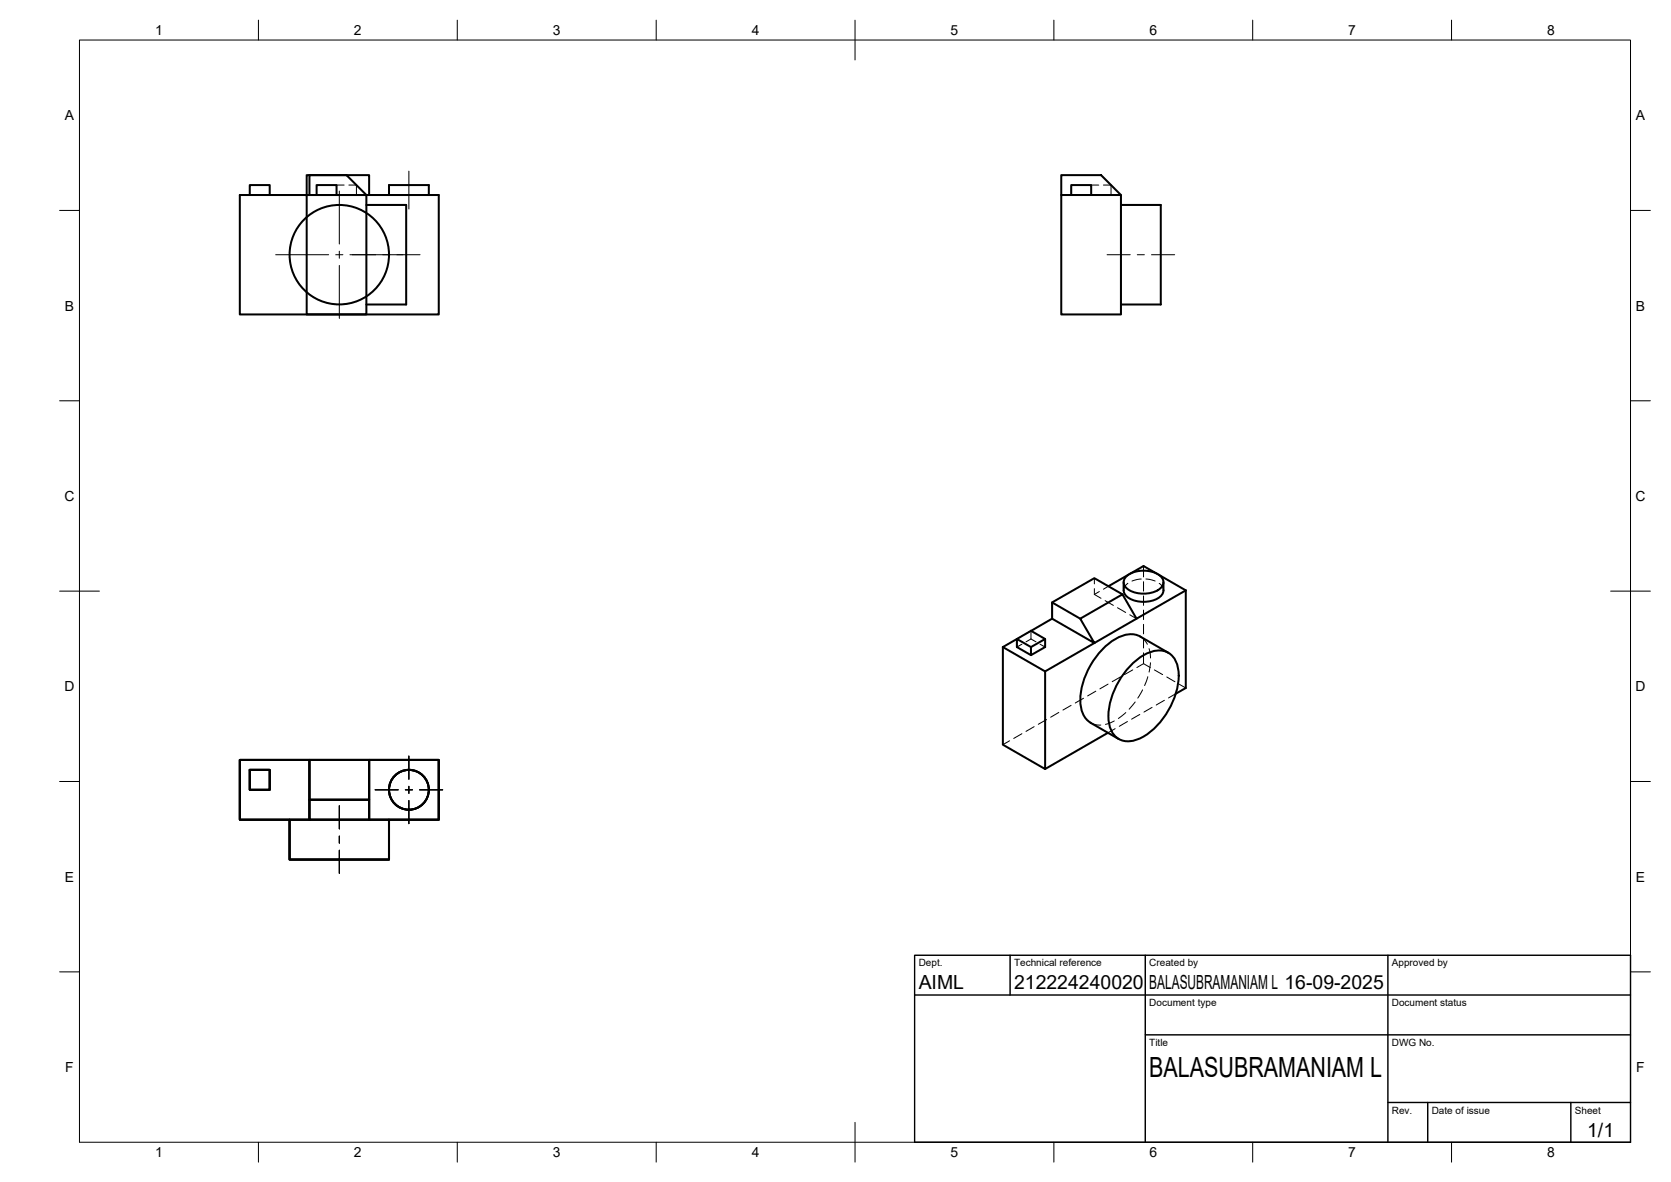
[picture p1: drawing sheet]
<svg xmlns="http://www.w3.org/2000/svg" width="420mm" height="297mm" viewBox="0 0 420 297" stroke-linecap="round" stroke-linejoin="round" font-family="sans-serif">
<!-- layer: Visible -->
<g fill="none" stroke="#000" stroke-width=".51">
<path d="M62.8 49v-2.5h5v2.5M77.1 44h10l5 5h-15zM77.1 49v30h15v-30M77.8 49h15v-5h-15v5h-17.5v30h50v-30h-17.5M79.6 49v-2.5h5v2.5M92.1 51.5h10v25h-10M97.8 49v-2.5h10v2.5M266.8 44h10.1l5 5h-15.1zM266.8 49v30h15.1v-30M269.3 49v-2.5h5.1v2.5M281.9 51.5h10v25h-10M259.2 158.5l3.6 2.1v2l-3.6 2-3.5-2v-2l3.5 2"/>
<path d="M264.5 155.5l10.7 6.1-3.6-6.1 10.6-6.1 3.6 6.1-23 13.2-10.6-6.1M264.5 155.5v-4.1l7.1 4.1M264.5 155.5l-12.3 7.1M282.2 149.4l-7-4.1-10.7 6.1M282.5 146.3v2.1a3.4 3.4 0 0 0 3.1 2.6 6.7 6.7 0 0 0 6.6-1.5l.3-1.1v-2.1M283.4 144.7a7.1 7.1 0 0 1 8.8 .5 2.1 2.1 0 0 1-1.1 3.1 7.5 7.5 0 0 1-7.7-.4 1.94 1.94 0 0 1 0-3.2zM283.8 144.4l-5.1 2.9M284.2 144.2l3.3-2 3.4 2M291.3 144.4l6.9 4M298.2 148.4l-12.4 7.1M298.2 148.4v24.5l-2.6 1.4M252.2 162.6v24.5l10.6 6.2v-24.6"/>
<path d="M262.8 160.6l-3.6 2v2M284.6 167a10.5 10.5 0 0 1 7.4-3.5 4.9 4.9 0 0 1 4.3 4.9 18.8 18.8 0 0 1-10 17.3 5 5 0 0 1-7.5-4.4 19 19 0 0 1 5.8-14.3zM293.8 164l-7.1-4a6.4 6.4 0 0 0-6.8 .9 19.5 19.5 0 0 0-8.3 15.6 6 6 0 0 0 2.6 5.1M62.8 193.5h5v5h-5zM77.8 191h-17.5v15h17.5M92.8 191h17.5v15h-17.5M274.2 181.6l7.1 4.1M278.6 184.2l-15.8 9.1M72.8 206v10h25v-10M77.8 201h15v5h-15zM77.8 201v-10h15v10"/>
<circle cx="85.3" cy="64" r="12.5"/>
<circle cx="102.8" cy="198.5" r="5"/>
</g>
<!-- layer: Hidden -->
<g fill="none" stroke="#000" stroke-width=".25">
<path d="M84.6 46.5h1.9M87.7 46.5h1.9v2.5M274.4 46.5h1.9M277.5 46.5h1.9v2.5M257 159.9l-1.3 .7M258 159.3l1.2-.8v2.1M275.2 149.4l1.6 1M275.2 145.3v1.4M275.2 147.9v1.5M276.4 148.7l-1.2 .7M277.9 150.9l2.1 1.2M278.7 147.3l-1.2 .8"/>
<path d="M281 152.7l2 1.2M283.6 146.6l-.7 .7-.4 1.1M284.1 154.5l1.7 1M284.2 144.2l-.4 .2M286.7 160l.9 .7 .9 1.2M287 145.5l-2.4 .5M287.5 142.2v2.8M287.5 146.2v2.4M287.5 149.8v2.3M287.5 153.3v2.4M287.5 156.9v2.4M288.1 145.5l2.3 .5"/>
<path d="M290.9 144.2l.4 .2M291.5 146.6l.7 .7 .3 1.1M256.9 161.9l-1.2 .7M259.2 160.6l1.3 .7M259.2 160.6l-1.2 .7M261.5 161.9l1.3 .7M266.2 179l-2 1.2M269.3 177.3l-2 1.1M272.4 175.5l-2 1.2M275.5 173.7l-2 1.2M278.6 171.9l-2 1.2M281.7 170.1l-2 1.2"/>
<path d="M283.1 179.1l-1.9 1.5M284.8 168.3l-2.1 1.2M285.4 176.4l-1.5 1.8M286.6 179.5l-2.1 1.2M287.3 173.4l-1.2 2M287.5 160.5v2.3M287.5 164v2.8M287.5 166.8l1.7 1M287.5 166.8l-1.6 1M288.6 170.1l-.8 2.2M288.9 163l.4 2.4M289.3 166.5l-.4 2.4"/>
<path d="M289.7 177.8l-2.1 1.2M290.3 168.3l2 1.2M292.8 176l-2.1 1.2M293.4 170.1l2 1.2M295.6 174.3l-1.8 1.1M296.5 171.9l1.7 1M253.9 186.2l-1.7 .9M256.9 184.4l-2 1.2M260 182.6l-2 1.2M263.1 180.8l-2 1.2M274.2 181.6l1.1 .5 1.5 .1M280.2 181.2l-2.2 .8"/>
<path d="M280.4 183.1l-1.8 1.1M283.5 181.3l-2.1 1.2"/>
</g>
<!-- layer: BORDER -->
<g fill="none" stroke="#000" stroke-width=".25">
<path d="M20 10.1h390v276.9h-390zM65 5.1v5M115 5.1v5M165 5.1v5M215 5.1v10M265 5.1v5M315 5.1v5M365 5.1v5M15 52.9h5M410 52.9h5M15 100.7h5M410 100.7h5"/>
<path d="M15 148.6h10M405 148.6h10M15 196.4h5M410 196.4h5M15 244.2h5M410 244.2h5M65 287v5M115 287v5M165 287v5M215 282.1v9.9M265 287v5M315 287v5"/>
<path d="M365 287v5"/>
</g>
<!-- layer: TITLEBLOCK -->
<path d="M230 240.1h180v46.9h-180zM230 250h180M254 240.1v9.9M288 240.1v46.9M349 240.1v46.9M288 260.1h122M349 277.1h61M359 277.1v9.9M395 277.1v9.9" fill="none" stroke="#000" stroke-width=".36"/>
<!-- layer: Smart Centers -->
<g fill="none" stroke="#000" stroke-width=".25">
<path d="M85.3 48v13.3M102.8 43v9.5M69.3 64h13.3M84.4 64h1.8M85.3 63.1v1.8M85.3 66.7v13.3M88 64h17.6M278.4 64h5.8M286 64h1.7M289.5 64h5.9M94.3 198.5h5.8M101.9 198.5h1.8"/>
<path d="M102.8 190v5.8M102.8 197.6v1.8M105.5 198.5h5.8M85.3 202.5v5.8M85.3 210.1v1.8M85.3 213.7v5.8M102.8 201.2v5.8"/>
</g>
<text font-size="7" x="289" y="270.6">BALASUBRAMANIAM L</text>
<g font-size="4.9">
<text x="231" y="248.5">AIML</text>
<text x="255" y="248.5">212224240020</text>
<text x="289" y="248.5">BALASUBRAMANIAM L 16-09-2025</text>
<text x="399.1" y="285.7">1/1</text>
</g>
<g font-size="3.5">
<text x="39" y="8.8">1</text>
<text x="89" y="8.8">2</text>
<text x="139" y="8.8">3</text>
<text x="189" y="8.8">4</text>
<text x="239" y="8.8">5</text>
<text x="289" y="8.8">6</text>
<text x="339" y="8.8">7</text>
<text x="389" y="8.8">8</text>
<text x="16.3" y="30.2">A</text>
<text x="411.3" y="30.2">A</text>
<text x="16.3" y="78">B</text>
<text x="411.3" y="78">B</text>
<text x="16.2" y="125.9">C</text>
<text x="411.2" y="125.9">C</text>
<text x="16.2" y="173.7">D</text>
<text x="411.2" y="173.7">D</text>
<text x="16.3" y="221.6">E</text>
<text x="411.3" y="221.6">E</text>
<text x="16.4" y="269.4">F</text>
<text x="411.4" y="269.4">F</text>
<text x="39" y="290.8">1</text>
<text x="89" y="290.8">2</text>
<text x="139" y="290.8">3</text>
<text x="189" y="290.8">4</text>
<text x="239" y="290.8">5</text>
<text x="289" y="290.8">6</text>
<text x="339" y="290.8">7</text>
<text x="389" y="290.8">8</text>
</g>
<g font-size="2.5">
<text x="231" y="242.9">Dept.</text>
<text x="255" y="242.9">Technical reference</text>
<text x="289" y="242.9">Created by</text>
<text x="350" y="242.9">Approved by</text>
<text x="289" y="252.8">Document type</text>
<text x="350" y="252.8">Document status</text>
<text x="289" y="262.9">Title</text>
<text x="350" y="262.9">DWG No.</text>
<text x="350" y="279.9">Rev.</text>
<text x="360" y="279.9">Date of issue</text>
<text x="396" y="279.9">Sheet</text>
</g>
</svg>
